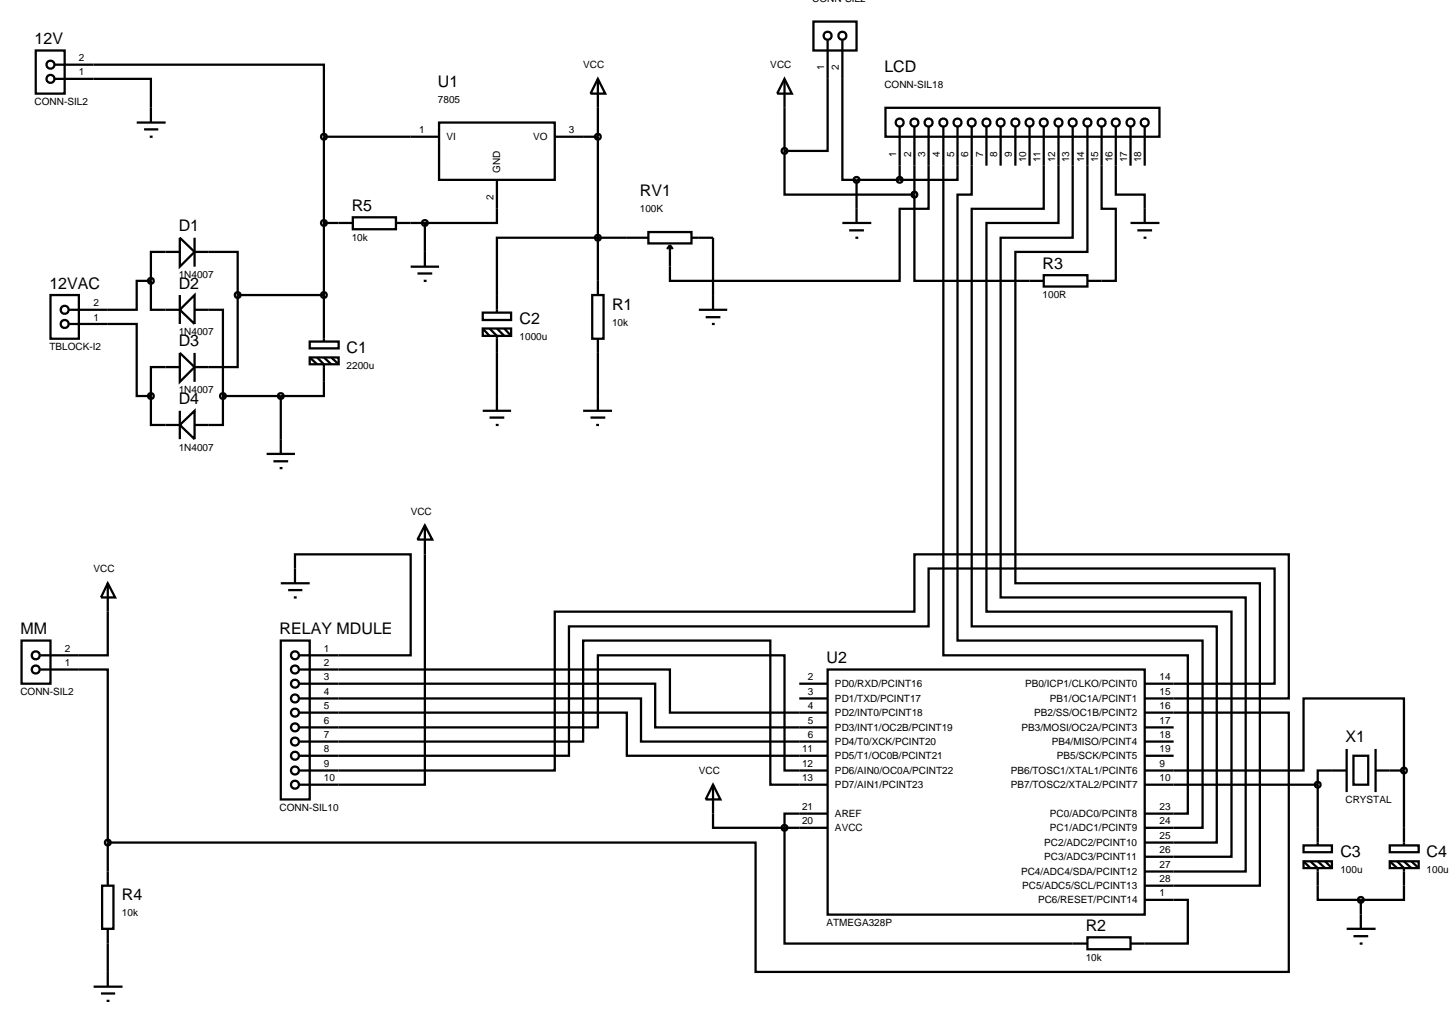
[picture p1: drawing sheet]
<svg xmlns="http://www.w3.org/2000/svg" width="257mm" height="180mm" viewBox="0 0 257 180" stroke-linecap="round" stroke-linejoin="round" font-family="sans-serif">
<g fill="none" stroke="#000" stroke-width=".4">
<path d="M6.3 8.9h5.1v7.6h-5.1zM9.6 11.4h47.5v12.7M9.6 13.9h17v7.7M105.4 13.9l1.3 2.6h-2.6zM105.4 13.9v38.1M138.3 13.9l1.3 2.6h-2.6zM138.3 13.9v12.7M143.4 3.8h7.6v5.1h-7.6zM145.9 7.1v19.5h-7.6M148.5 7.1v24.6h2.5M156.1 19h48.3v5.1h-48.3zM24.1 21.6h5.1"/>
<path d="M25.4 22.8h2.5M26.4 24.1h.5M57.1 24.1h20.3M57.1 24.1v36.1M57.1 39.3h5.1M62.2 38.3h7.6v2.1h-7.6zM69.8 39.3h5.1M74.9 39.3v7.7M77.4 21.6h20.4v10.1h-20.4zM87.6 31.7v7.6h-12.7M97.8 24.1h7.6M138.3 26.6v7.7h22.9"/>
<path d="M148.5 39.3h5.1M151 31.7v7.6M151 31.7h7.6M158.6 22.3v9.4M161.2 34.3v15.2h22.8M161.2 22.3v12M163.7 22.3v14.5h-5.1v12.7h-40.5v-6.3M166.3 22.3v93.2h43.1v27.9h-7.6M168.8 22.3v9.4h-10.2M171.3 22.3v12h-2.5v78.6h43.2v33h-10.2M173.9 22.3v6.9M176.4 22.3v6.9"/>
<path d="M179 22.3v6.9M181.5 22.3v6.9M184 22.3v14.5h-12.7v73.6h43.2v38.1h-12.7M186.6 22.3v17h-12.7v68.5h43.2v43.2h-15.3M189.1 22.3v19.6h-12.7v63.4h43.2v48.3h-17.8M191.7 22.3v22.1h-12.7v58.4h43.1v53.3h-20.3M194.2 22.3v14.5h2.5v12.7h-5M196.7 22.3v12h5.1v5M199.3 39.3h5.1M199.3 22.3v6.9M201.8 22.3v6.9M8.9 52h5v7.7h-5z"/>
<path d="M12.2 57.1h11.9v12.7h2.5M26.6 49.5v5.1h5.1M26.6 49.5h-2.5v5.1h-11.9M31.7 44.4h-5.1v5.1M31.7 41.9l2.6 2.5-2.6 2.6zM31.7 54.6l2.6-2.6v5.1zM31.7 52v5.1M34.3 54.6h5v15.2M34.3 44.4h7.6v7.6M34.3 41.9v5.1M41.9 52v12.7h-7.6M41.9 52h15.2"/>
<path d="M72.4 47h5M73.6 48.2h2.6M74.7 49.5h.5M85.1 55.1h5v1.3h-5zM85.1 57.9h5v1.3h-5zM85.1 57.9l1.2 1.3M86.3 57.9l1.3 1.3v13.2M87.6 57.9l1.3 1.3M88.9 57.9l1.2 1.3M104.4 52h2v7.7h-2zM105.4 59.7v12.7M114.3 40.9h7.6v2h-7.6z"/>
<path d="M114.3 41.9h-26.7v13.2M118.1 43.2l-.5 .7M118.1 43.2l.5 .7M121.9 41.9h3.8v12.7M123.2 54.6h5M124.4 55.9h2.6M125.5 57.1h.5M149.7 40.6h2.6M150.8 41.9h.5M184 48.5h7.7v2h-7.7zM200.5 40.6h2.6M201.6 41.9h.5"/>
<path d="M26.6 69.8v5.1h5.1M31.7 64.7h-5.1v5.1M31.7 62.2l2.6 2.5-2.6 2.6zM31.7 74.9l2.6-2.5v5zM31.7 72.4v5M34.3 62.2v5.1M39.3 69.8v5.1h-5M39.3 69.8h10.2M49.5 69.8v10.2M54.6 60.2h5.1v1.2h-5.1zM54.6 63h5.1v1.2h-5.1zM54.6 63l1.3 1.2"/>
<path d="M55.9 63l1.2 1.2v5.6h-7.6M57.1 63l1.3 1.2M58.4 63l1.3 1.2M85.1 72.4h5M86.3 73.6h2.6M87.4 74.9h.5M102.8 72.4h5.1M104.1 73.6h2.6M105.1 74.9h.5M47 80h5M48.2 81.3h2.6M49.3 82.5h.5"/>
<path d="M74.9 92.6v45.7h-22.1M74.9 92.6l1.3 2.5h-2.6zM3.8 112.9h5.1v7.6h-5.1zM7.1 118h11.9v30.5M19 102.8v12.7h-11.9M19 102.8l1.3 2.5h-2.5zM49.5 112.9h5.1v28h-5.1zM49.5 102.8h5.1M50.8 104h2.5M51.8 105.3h.5M52 102.8v-5.1h20.4v17.8h-19.6M52.8 118h65.3v7.6h27.8"/>
<path d="M145.9 118h55.9v43.2h-55.9zM52.8 120.5h62.7v7.7h30.4M52.8 123.1h60.2v7.6h32.9M52.8 125.6h57.7v7.6h35.4M52.8 128.2h52.6v-12.7h32.9v20.3h7.6M52.8 130.7h50v-17.8h33v25.4h10.1M125.7 138.3v7.6h12.6M125.7 138.3l1.3 2.6h-2.6zM140.9 120.5h5M140.9 123.1h5M201.8 135.8h28v-12.7h17.7v12.7M201.8 120.5h22.9v-20.3h-61v10.2h-63.4v22.8h-47.5"/>
<path d="M201.8 123.1h25.4v-25.4h-66v10.1h-63.4v28h-45M201.8 125.6h25.4v45.7h-94v-22.8h-114.2M201.8 138.3h30.5M201.8 128.2h5.1M201.8 133.2h5.1M201.8 130.7h5.1M232.3 138.3v10.7M237.4 135.8h-5.1v2.5M237.4 132v7.6M238.6 133.2h2.6v5.1h-2.6zM242.5 135.8h5M242.5 132v7.6"/>
<path d="M247.5 135.8v13.2M18 156.1h2v7.6h-2zM19 148.5v7.6M138.3 145.9v20.4h53.4M138.3 145.9h7.6M145.9 143.4h-7.6v2.5M201.8 158.6h7.6v7.7h-10.1M229.8 149h5v1.2h-5zM229.8 151.8h5v1.2h-5zM229.8 151.8l1.2 1.2M231 151.8l1.3 1.2v5.6h7.6M232.3 151.8l1.3 1.2"/>
<path d="M233.6 151.8l1.2 1.2M239.9 158.6v5.1M245 149h5.1v1.2h-5.1zM245 151.8h5.1v1.2h-5.1zM245 151.8l1.3 1.2M246.3 151.8l1.2 1.2v5.6h-7.6M247.5 151.8l1.3 1.2M248.8 151.8l1.3 1.2M16.5 173.9h5.1M17.8 175.1h2.5M18.8 176.4h.5M19 163.7v10.2"/>
<path d="M191.7 165.2h7.6v2.1h-7.6zM237.4 163.7h5.1M238.6 165h2.6M239.7 166.3h.5"/>
<circle cx="8.9" cy="11.4" r=".7"/>
<circle cx="8.9" cy="13.9" r=".7"/>
<circle cx="145.9" cy="6.3" r=".7"/>
<circle cx="148.5" cy="6.3" r=".7"/>
<circle cx="57.1" cy="39.3" r=".51"/>
<circle cx="57.1" cy="24.1" r=".51"/>
<circle cx="74.9" cy="39.3" r=".51"/>
<circle cx="105.4" cy="24.1" r=".51"/>
<circle cx="138.3" cy="26.6" r=".51"/>
<circle cx="151" cy="31.7" r=".51"/>
<circle cx="158.6" cy="21.6" r=".7"/>
<circle cx="158.6" cy="31.7" r=".51"/>
<circle cx="161.2" cy="21.6" r=".7"/>
<circle cx="161.2" cy="34.3" r=".51"/>
<circle cx="163.7" cy="21.6" r=".7"/>
<circle cx="166.3" cy="21.6" r=".7"/>
<circle cx="168.8" cy="21.6" r=".7"/>
<circle cx="171.3" cy="21.6" r=".7"/>
<circle cx="173.9" cy="21.6" r=".7"/>
<circle cx="176.4" cy="21.6" r=".7"/>
<circle cx="179" cy="21.6" r=".7"/>
<circle cx="181.5" cy="21.6" r=".7"/>
<circle cx="184" cy="21.6" r=".7"/>
<circle cx="186.6" cy="21.6" r=".7"/>
<circle cx="189.1" cy="21.6" r=".7"/>
<circle cx="191.7" cy="21.6" r=".7"/>
<circle cx="194.2" cy="21.6" r=".7"/>
<circle cx="196.7" cy="21.6" r=".7"/>
<circle cx="199.3" cy="21.6" r=".7"/>
<circle cx="201.8" cy="21.6" r=".7"/>
<circle cx="11.4" cy="54.6" r=".7"/>
<circle cx="11.4" cy="57.1" r=".7"/>
<circle cx="26.6" cy="49.5" r=".51"/>
<circle cx="41.9" cy="52" r=".51"/>
<circle cx="57.1" cy="52" r=".51"/>
<circle cx="105.4" cy="41.9" r=".51"/>
<circle cx="26.6" cy="69.8" r=".51"/>
<circle cx="39.3" cy="69.8" r=".51"/>
<circle cx="49.5" cy="69.8" r=".51"/>
<circle cx="6.3" cy="115.5" r=".7"/>
<circle cx="6.3" cy="118" r=".7"/>
<circle cx="52" cy="115.5" r=".7"/>
<circle cx="52" cy="118" r=".7"/>
<circle cx="52" cy="133.2" r=".7"/>
<circle cx="52" cy="125.6" r=".7"/>
<circle cx="52" cy="120.5" r=".7"/>
<circle cx="52" cy="138.3" r=".7"/>
<circle cx="52" cy="128.2" r=".7"/>
<circle cx="52" cy="130.7" r=".7"/>
<circle cx="52" cy="135.8" r=".7"/>
<circle cx="52" cy="123.1" r=".7"/>
<circle cx="232.3" cy="138.3" r=".51"/>
<circle cx="247.5" cy="135.8" r=".51"/>
<circle cx="19" cy="148.5" r=".51"/>
<circle cx="138.3" cy="145.9" r=".51"/>
<circle cx="239.9" cy="158.6" r=".51"/>
</g>
<g font-size="2.8">
<text x="6.1" y="7.8">12V</text>
<text x="77.2" y="15.3">U1</text>
<text x="155.9" y="12.7">LCD</text>
<text x="112.8" y="34.6">RV1</text>
<text x="31.5" y="40.8">D1</text>
<text x="62" y="37.2">R5</text>
<text x="183.8" y="47.4">R3</text>
<text x="8.7" y="50.9">12VAC</text>
<text x="31.5" y="50.9">D2</text>
<text x="91.6" y="57.2">C2</text>
<text x="107.9" y="54.6">R1</text>
<text x="31.5" y="61.1">D3</text>
<text x="61.1" y="62.3">C1</text>
<text x="31.5" y="71.3">D4</text>
<text x="3.6" y="111.8">MM</text>
<text x="49.3" y="111.8">RELAY MDULE</text>
<text x="145.7" y="116.9">U2</text>
<text x="237.2" y="130.9">X1</text>
<text x="236.3" y="151.1">C3</text>
<text x="251.5" y="151.1">C4</text>
<text x="21.5" y="158.7">R4</text>
<text x="191.4" y="164.1">R2</text>
</g>
<g font-size="1.8">
<text x="143.2" y=".3">CONN-SIL2</text>
<text x="13.9" y="10.8">2</text>
<text x="102.8" y="12">VCC</text>
<text x="135.8" y="12">VCC</text>
<text x="13.9" y="13.3">1</text>
<text x="145.3" y="12.4" transform="rotate(-90 145.3 12.4)">1</text>
<text x="147.9" y="12.4" transform="rotate(-90 147.9 12.4)">2</text>
<text x="155.9" y="15.5">CONN-SIL18</text>
<text x="6.1" y="18.5">CONN-SIL2</text>
<text x="73.9" y="23.5">1</text>
<text x="77.2" y="18.1">7805</text>
<text x="100.3" y="23.5">3</text>
<text x="78.7" y="24.7">VI</text>
<text x="94" y="24.7">VO</text>
<text x="158" y="27.6" transform="rotate(-90 158 27.6)">1</text>
<text x="160.6" y="27.6" transform="rotate(-90 160.6 27.6)">2</text>
<text x="163.1" y="27.6" transform="rotate(-90 163.1 27.6)">3</text>
<text x="165.7" y="27.6" transform="rotate(-90 165.7 27.6)">4</text>
<text x="168.2" y="27.6" transform="rotate(-90 168.2 27.6)">5</text>
<text x="170.7" y="27.6" transform="rotate(-90 170.7 27.6)">6</text>
<text x="173.3" y="27.6" transform="rotate(-90 173.3 27.6)">7</text>
<text x="175.8" y="27.6" transform="rotate(-90 175.8 27.6)">8</text>
<text x="178.4" y="27.6" transform="rotate(-90 178.4 27.6)">9</text>
<text x="180.9" y="28.6" transform="rotate(-90 180.9 28.6)">10</text>
<text x="183.4" y="28.6" transform="rotate(-90 183.4 28.6)">11</text>
<text x="186" y="28.6" transform="rotate(-90 186 28.6)">12</text>
<text x="188.5" y="28.6" transform="rotate(-90 188.5 28.6)">13</text>
<text x="191.1" y="28.6" transform="rotate(-90 191.1 28.6)">14</text>
<text x="193.6" y="28.6" transform="rotate(-90 193.6 28.6)">15</text>
<text x="196.1" y="28.6" transform="rotate(-90 196.1 28.6)">16</text>
<text x="198.7" y="28.6" transform="rotate(-90 198.7 28.6)">17</text>
<text x="201.2" y="28.6" transform="rotate(-90 201.2 28.6)">18</text>
<text x="87" y="35.3" transform="rotate(-90 87 35.3)">2</text>
<text x="88.2" y="30.5" transform="rotate(-90 88.2 30.5)">GND</text>
<text x="112.8" y="37.4">100K</text>
<text x="62" y="42.4">10k</text>
<text x="16.5" y="54">2</text>
<text x="31.5" y="49">1N4007</text>
<text x="183.8" y="52.5">100R</text>
<text x="16.5" y="56.5">1</text>
<text x="31.5" y="59.1">1N4007</text>
<text x="91.6" y="60">1000u</text>
<text x="107.9" y="57.5">10k</text>
<text x="8.7" y="61.7">TBLOCK-I2</text>
<text x="61.1" y="65.1">2200u</text>
<text x="31.5" y="69.3">1N4007</text>
<text x="31.5" y="79.5">1N4007</text>
<text x="72.4" y="90.7">VCC</text>
<text x="16.5" y="100.8">VCC</text>
<text x="11.4" y="117.4">1</text>
<text x="11.4" y="114.9">2</text>
<text x="57.1" y="114.9">1</text>
<text x="57.1" y="117.4">2</text>
<text x="57.1" y="119.9">3</text>
<text x="142.4" y="119.9">2</text>
<text x="204.4" y="119.9">14</text>
<text x="3.6" y="122.5">CONN-SIL2</text>
<text x="57.1" y="122.5">4</text>
<text x="57.1" y="125">5</text>
<text x="142.4" y="125">4</text>
<text x="142.4" y="122.5">3</text>
<text x="147.2" y="123.7">PD1/TXD/PCINT17</text>
<text x="147.2" y="121.1">PD0/RXD/PCINT16</text>
<text x="180.7" y="121.1">PB0/ICP1/CLKO/PCINT0</text>
<text x="185.1" y="123.7">PB1/OC1A/PCINT1</text>
<text x="204.4" y="122.5">15</text>
<text x="204.4" y="125">16</text>
<text x="57.1" y="127.6">6</text>
<text x="57.1" y="130.1">7</text>
<text x="142.4" y="130.1">6</text>
<text x="142.4" y="127.6">5</text>
<text x="147.2" y="131.3">PD4/T0/XCK/PCINT20</text>
<text x="147.2" y="128.8">PD3/INT1/OC2B/PCINT19</text>
<text x="147.2" y="126.2">PD2/INT0/PCINT18</text>
<text x="180.1" y="128.8">PB3/MOSI/OC2A/PCINT3</text>
<text x="182.3" y="126.2">PB2/SS/OC1B/PCINT2</text>
<text x="185.4" y="131.3">PB4/MISO/PCINT4</text>
<text x="204.4" y="127.6">17</text>
<text x="204.4" y="130.1">18</text>
<text x="57.1" y="132.6">8</text>
<text x="57.1" y="135.2">9</text>
<text x="57.1" y="137.7">10</text>
<text x="123.2" y="136.4">VCC</text>
<text x="141.4" y="135.2">12</text>
<text x="141.4" y="132.6">11</text>
<text x="141.4" y="137.7">13</text>
<text x="147.2" y="136.4">PD6/AIN0/OC0A/PCINT22</text>
<text x="147.2" y="133.8">PD5/T1/OC0B/PCINT21</text>
<text x="178.2" y="136.4">PB6/TOSC1/XTAL1/PCINT6</text>
<text x="186.3" y="133.8">PB5/SCK/PCINT5</text>
<text x="204.4" y="132.6">19</text>
<text x="204.4" y="137.7">10</text>
<text x="204.4" y="135.2">9</text>
<text x="49.3" y="142.9">CONN-SIL10</text>
<text x="141.4" y="142.8">21</text>
<text x="147.2" y="144">AREF</text>
<text x="147.2" y="138.9">PD7/AIN1/PCINT23</text>
<text x="178.2" y="138.9">PB7/TOSC2/XTAL2/PCINT7</text>
<text x="185.1" y="144">PC0/ADC0/PCINT8</text>
<text x="204.4" y="142.8">23</text>
<text x="237.2" y="141.6">CRYSTAL</text>
<text x="141.4" y="145.3">20</text>
<text x="147.2" y="146.5">AVCC</text>
<text x="184.1" y="149.1">PC2/ADC2/PCINT10</text>
<text x="185.1" y="146.5">PC1/ADC1/PCINT9</text>
<text x="204.4" y="147.9">25</text>
<text x="204.4" y="145.3">24</text>
<text x="180" y="154.2">PC4/ADC4/SDA/PCINT12</text>
<text x="184.1" y="151.6">PC3/ADC3/PCINT11</text>
<text x="204.4" y="155.5">28</text>
<text x="204.4" y="153">27</text>
<text x="204.4" y="150.4">26</text>
<text x="236.3" y="153.9">100u</text>
<text x="251.5" y="153.9">100u</text>
<text x="21.5" y="161.5">10k</text>
<text x="180.2" y="156.7">PC5/ADC5/SCL/PCINT13</text>
<text x="183" y="159.2">PC6/RESET/PCINT14</text>
<text x="204.4" y="158">1</text>
<text x="145.7" y="163.2">ATMEGA328P</text>
<text x="191.4" y="169.3">10k</text>
</g>
</svg>
